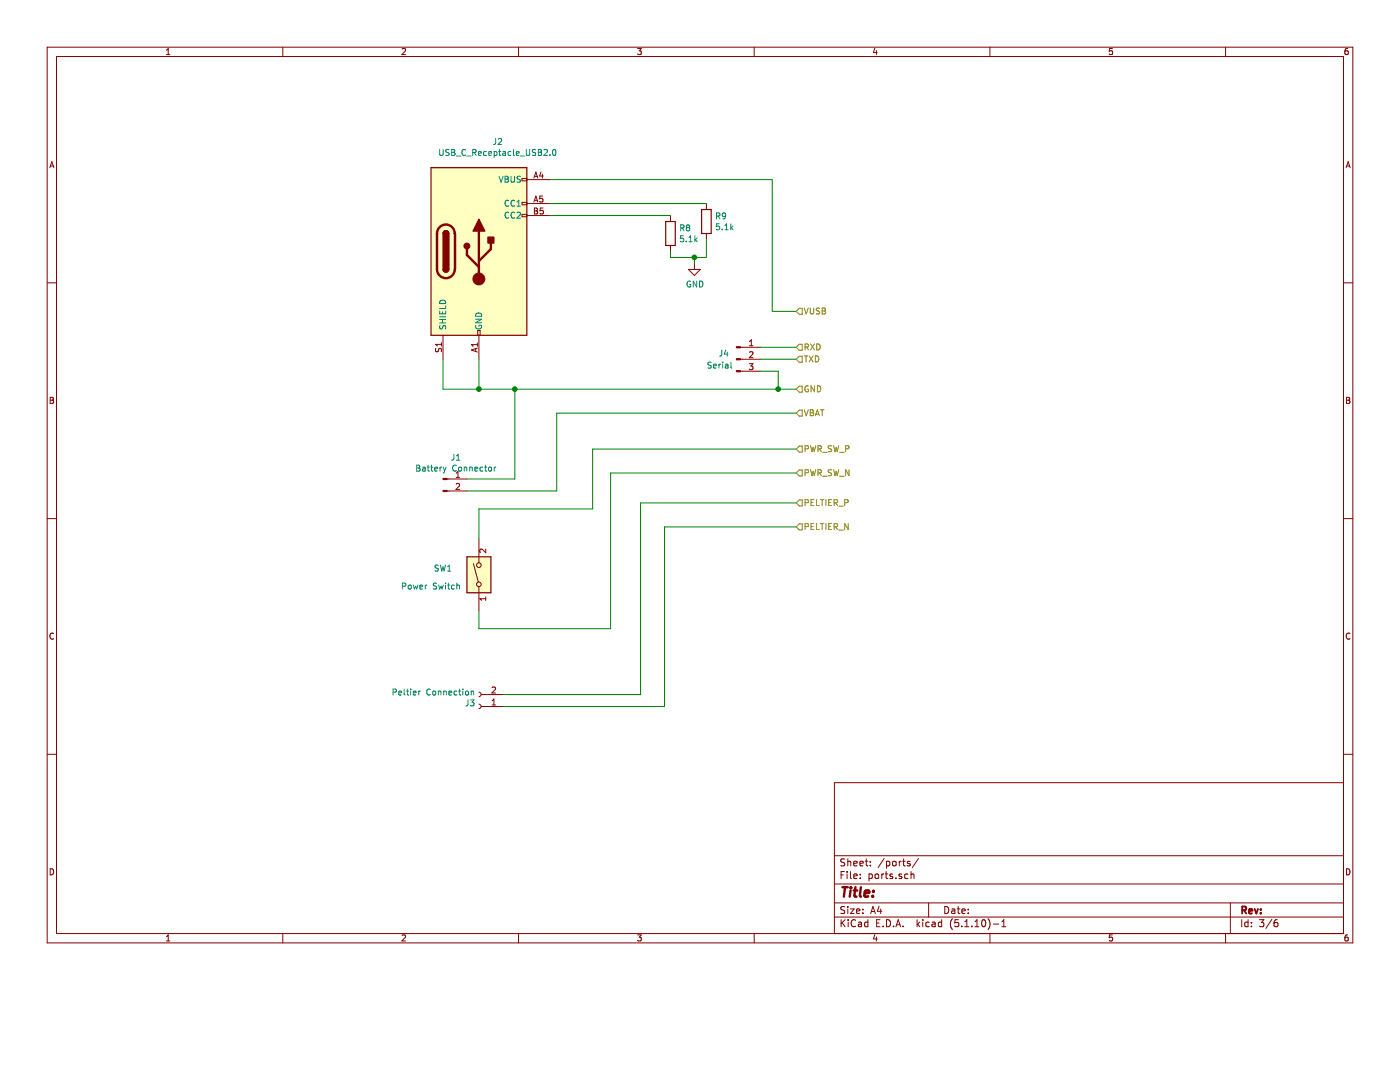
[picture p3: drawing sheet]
EESchema Schematic File Version 4
EELAYER 30 0
EELAYER END
$Descr A4 11693 8268
encoding utf-8
Sheet 3 6
Title ""
Date ""
Rev ""
Comp ""
Comment1 ""
Comment2 ""
Comment3 ""
Comment4 ""
$EndDescr
$Comp
L 1KicadLib:USB_C_PWR_ONLY J?
U 1 1
P 4050 2050
AR Path="/621203F0" Ref="J?"  Part="1" 
AR Path="/61F95051/621203F0" Ref="J2"  Part="1" 
F 0 "J2" H 4157 2917 50  0000 C CNN
F 1 "USB_C_Receptacle_USB2.0" H 4157 2826 50  0000 C CNN
F 2 "1KicadLib:USB4125-GF-A" H 4200 2050 50  0001 C CNN
F 3 "https://www.usb.org/sites/default/files/documents/usb_type-c.zip" H 4200 2050 50  0001 C CNN
	1    4050 2050
	1    0    0    -1  
$EndComp
$Comp
L Device:R R?
U 1 1
P 5600 1950
AR Path="/621203F6" Ref="R?"  Part="1" 
AR Path="/61F95051/621203F6" Ref="R8"  Part="1" 
F 0 "R8" H 5670 1996 50  0000 L CNN
F 1 "5.1k" H 5670 1905 50  0000 L CNN
F 2 "Capacitor_SMD:C_0805_2012Metric_Pad1.18x1.45mm_HandSolder" V 5530 1950 50  0001 C CNN
F 3 "~" H 5600 1950 50  0001 C CNN
	1    5600 1950
	1    0    0    -1  
$EndComp
$Comp
L Device:R R?
U 1 1
P 5900 1850
AR Path="/621203FC" Ref="R?"  Part="1" 
AR Path="/61F95051/621203FC" Ref="R9"  Part="1" 
F 0 "R9" H 5970 1896 50  0000 L CNN
F 1 "5.1k" H 5970 1805 50  0000 L CNN
F 2 "Capacitor_SMD:C_0805_2012Metric_Pad1.18x1.45mm_HandSolder" V 5830 1850 50  0001 C CNN
F 3 "~" H 5900 1850 50  0001 C CNN
	1    5900 1850
	1    0    0    -1  
$EndComp
Wire Wire Line
	5600 1800 4600 1800
Wire Wire Line
	4600 1700 5900 1700
$Comp
L power:GND #PWR?
U 1 1
P 5800 2200
AR Path="/62120404" Ref="#PWR?"  Part="1" 
AR Path="/61F95051/62120404" Ref="#PWR0125"  Part="1" 
F 0 "#PWR0125" H 5800 1950 50  0001 C CNN
F 1 "GND" H 5805 2027 50  0000 C CNN
F 2 "" H 5800 2200 50  0001 C CNN
F 3 "" H 5800 2200 50  0001 C CNN
	1    5800 2200
	1    0    0    -1  
$EndComp
Wire Wire Line
	5600 2100 5600 2150
Wire Wire Line
	5600 2150 5800 2150
Wire Wire Line
	5800 2150 5800 2200
Wire Wire Line
	5800 2150 5900 2150
Wire Wire Line
	5900 2150 5900 2000
Connection ~ 5800 2150
Text HLabel 6650 3000 2    50   Input ~ 0
TXD
Text HLabel 6650 2900 2    50   Input ~ 0
RXD
Wire Wire Line
	6350 2900 6650 2900
Wire Wire Line
	6650 3000 6350 3000
Text HLabel 6650 3250 2    50   Input ~ 0
GND
Wire Wire Line
	3700 3250 3700 3000
Wire Wire Line
	4000 3000 4000 3250
Connection ~ 4000 3250
Wire Wire Line
	4000 3250 3700 3250
Text HLabel 6650 2600 2    50   Input ~ 0
VUSB
Wire Wire Line
	6450 2600 6450 1500
Wire Wire Line
	6450 1500 4600 1500
Wire Wire Line
	6650 2600 6450 2600
$Comp
L Connector:Conn_01x02_Male J?
U 1 1
P 3700 4000
AR Path="/6214127D" Ref="J?"  Part="1" 
AR Path="/61F95051/6214127D" Ref="J1"  Part="1" 
F 0 "J1" H 3808 4181 50  0000 C CNN
F 1 "Battery Connector" H 3808 4090 50  0000 C CNN
F 2 "Connector_PinHeader_1.27mm:PinHeader_1x02_P1.27mm_Vertical" H 3700 4000 50  0001 C CNN
F 3 "~" H 3700 4000 50  0001 C CNN
	1    3700 4000
	1    0    0    -1  
$EndComp
Wire Wire Line
	4000 3250 4300 3250
Wire Wire Line
	3900 4000 4300 4000
Wire Wire Line
	4300 4000 4300 3250
Connection ~ 4300 3250
Wire Wire Line
	4300 3250 6500 3250
Wire Wire Line
	3900 4100 4650 4100
Wire Wire Line
	4650 4100 4650 3450
Text HLabel 6650 3450 2    50   Input ~ 0
VBAT
Wire Wire Line
	4650 3450 6650 3450
$Comp
L Switch:SW_DIP_x01 SW?
U 1 1
P 4000 4800
AR Path="/6216F998" Ref="SW?"  Part="1" 
AR Path="/61F95051/6216F998" Ref="SW1"  Part="1" 
F 0 "SW1" V 4050 5100 50  0000 C CNN
F 1 "Power Switch" V 3900 5200 50  0000 C CNN
F 2 "Connector_PinHeader_1.27mm:PinHeader_1x02_P1.27mm_Vertical" H 4000 4800 50  0001 C CNN
F 3 "~" H 4000 4800 50  0001 C CNN
	1    4000 4800
	0    -1   -1   0   
$EndComp
Text HLabel 6650 3750 2    50   Input ~ 0
PWR_SW_P
Text HLabel 6650 3950 2    50   Input ~ 0
PWR_SW_N
Wire Wire Line
	6650 3950 5100 3950
Wire Wire Line
	5100 3950 5100 5250
Wire Wire Line
	5100 5250 4000 5250
Wire Wire Line
	4000 5250 4000 5100
Wire Wire Line
	4000 4500 4000 4250
Wire Wire Line
	4000 4250 4950 4250
Wire Wire Line
	4950 4250 4950 3750
Wire Wire Line
	4950 3750 6650 3750
$Comp
L Connector:Conn_01x02_Female J?
U 1 1
P 4000 5900
AR Path="/6217A931" Ref="J?"  Part="1" 
AR Path="/61F95051/6217A931" Ref="J3"  Part="1" 
F 0 "J3" H 4028 5876 50  0000 L CNN
F 1 "Peltier Connection" H 4028 5785 50  0000 L CNN
F 2 "Connector_PinHeader_1.27mm:PinHeader_1x02_P1.27mm_Vertical" H 4000 5900 50  0001 C CNN
F 3 "~" H 4000 5900 50  0001 C CNN
	1    4000 5900
	-1   0    0    1   
$EndComp
Text HLabel 6650 4200 2    50   Input ~ 0
PELTIER_P
Text HLabel 6650 4400 2    50   Input ~ 0
PELTIER_N
Wire Wire Line
	4200 5800 5350 5800
Wire Wire Line
	5350 5800 5350 4200
Wire Wire Line
	5350 4200 6650 4200
Wire Wire Line
	6650 4400 5550 4400
Wire Wire Line
	5550 4400 5550 5900
Wire Wire Line
	5550 5900 4200 5900
$Comp
L Connector:Conn_01x03_Male J?
U 1 1
P 6150 3000
AR Path="/622E4833" Ref="J?"  Part="1" 
AR Path="/61F95051/622E4833" Ref="J4"  Part="1" 
F 0 "J4" H 6000 3050 50  0000 L CNN
F 1 "Serial" H 5900 2950 50  0000 L CNN
F 2 "Connector_PinHeader_1.27mm:PinHeader_1x03_P1.27mm_Vertical" H 6150 3000 50  0001 C CNN
F 3 "~" H 6150 3000 50  0001 C CNN
	1    6150 3000
	1    0    0    -1  
$EndComp
Wire Wire Line
	6350 3100 6500 3100
Wire Wire Line
	6500 3100 6500 3250
Connection ~ 6500 3250
Wire Wire Line
	6500 3250 6650 3250
$EndSCHEMATC
